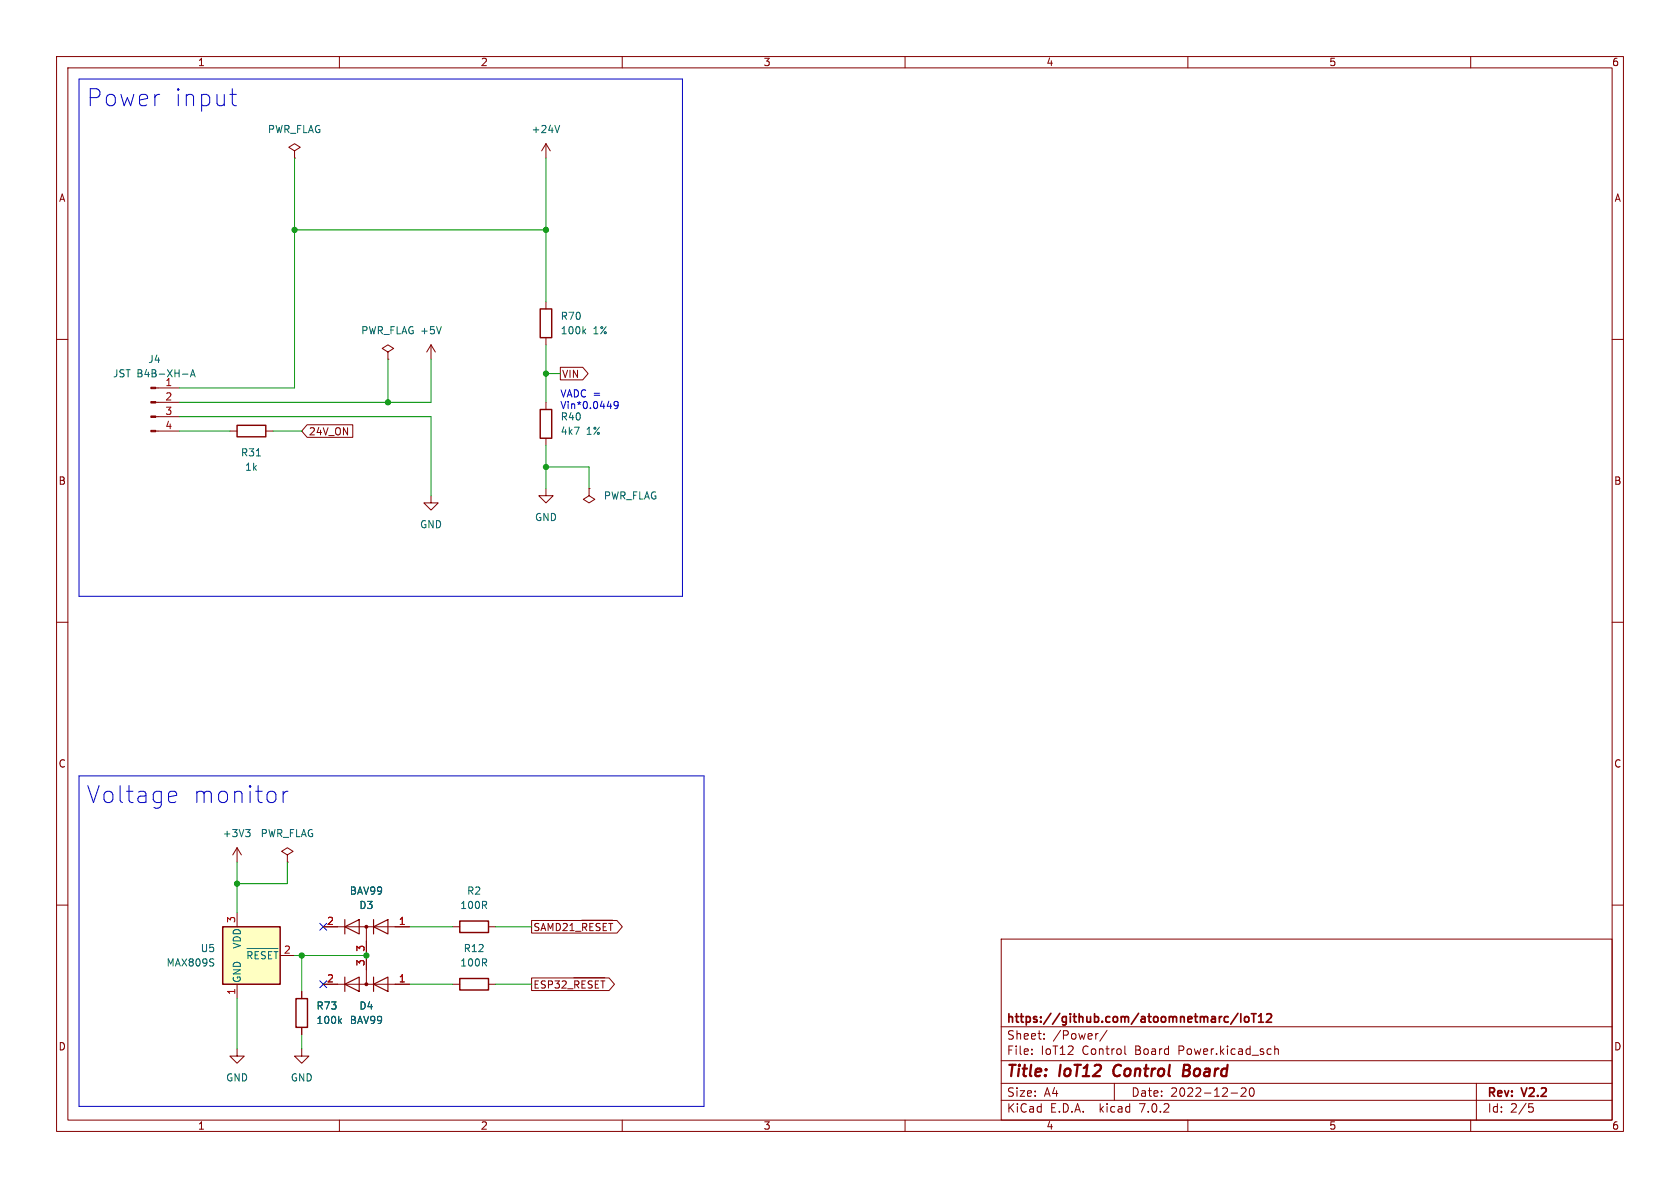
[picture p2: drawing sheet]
<svg xmlns="http://www.w3.org/2000/svg" width="297mm" height="210mm" viewBox="0 0 297 210" stroke-linecap="round" stroke-linejoin="round" font-family="sans-serif">
<g fill="none" stroke="#840000" stroke-width=".18">
<path d="M10 10h277v190h-277zM12 12h273v186h-273zM60 10v2M110 10v2M160 10v2M210 10v2M260 10v2M52.1 26.7l1-.7-1-.6-1 .6 1 .7v1.2M52.1 27.9h.1M96.5 25.4v2.5M96.5 25.4l-.7 1.3M96.5 25.4l.8 1.3"/>
<path d="M10 60h2M96.5 53.3v1.3M96.5 59.7v1.3M285 60h2M27.5 76.2h4.2M27.5 73.7h4.2M27.5 71.1h4.2M27.5 68.6h4.2M40.6 76.2h1.3M47 76.2h1.3M54.3 75.1h8.1v2.2h-8.1l-1-1.1zM68.6 62.2l1-.6-1-.6-1 .6 1 .6v1.3"/>
<path d="M68.6 63.5h.1M76.2 61l-.8 1.2M76.2 61v2.5M76.2 61l.8 1.2M96.5 71.1v1.3M96.5 77.5v1.2M99.1 64.9h3.9l1 1.1-1 1.2h-3.9zM76.2 87.6v1.3h1.3l-1.3 1.3-1.3-1.3h1.3M96.5 86.4v1.2h1.3l-1.3 1.3-1.3-1.3h1.3M104.1 86.4v1.2l1.1 .7-1.1 .6-1-.6 1-.7M104.1 86.4h.1M10 110h2"/>
<path d="M285 110h2M10 160h2M41.9 149.9l-.8 1.2M41.9 149.9v2.5M41.9 149.9l.8 1.2M50.8 151.1l1-.6-1-.6-1 .6 1 .6v1.3M50.8 152.4h.1M285 160h2M41.9 161.3v2.5M41.9 174v2.5M49.5 168.9h2.6M53.3 175.3v1.2"/>
<path d="M57.1 163.8h15.3M57.1 174h15.3M64.8 163.8v10.2M80 163.8h1.3M80 174h1.3M86.4 163.8h1.2M86.4 174h1.2M94 172.9h13.7l.9 1.1-.9 1.1h-13.7zM94 162.7h15.1l.9 1.1-.9 1.1h-15.1zM95.2 173.4h-.6v1.3M95.3 163.3l-.5-.1-.3 .3M95.6 164.5l.5-1.3 .4 1.3"/>
<path d="M96.4 173.5l-.5-.1-.2 .2M96.9 164.5v-1.3l.4 .9 .4-.9v1.3M97.7 173.6l-.3-.2h-.4v1.3M98.1 173.4h.8l-.4 .5M99 163.5l-.2-.2-.5-.1v1.3M99.4 173.5l.5-.1 .2 .2M99.6 163.4l.4-.2 .3 .3M100.9 163.5l.2-.3v1.3M101.4 172.8h5.5M102.3 173.6l-.2-.2h-.5v1.3M102.8 162.7h5.5M103.5 173.4h-.6v1.3"/>
<path d="M103.7 163.5l-.2-.3h-.5v1.3M104.7 173.5l-.5-.1-.2 .2M104.9 163.2h-.6v1.3M105.8 173.4h-.6v1.3M106.1 163.3l-.5-.1-.2 .3M106.2 173.4h.7M106.6 173.4v1.3M107.2 163.2h-.6v1.3M107.6 163.2h.7M108 163.2v1.3M177 166h108v32h-108zM41.9 185.4v1.3h1.3l-1.3 1.3-1.3-1.3h1.3"/>
<path d="M53.3 185.4v1.3h1.3l-1.3 1.3-1.2-1.3h1.2M53.3 181.6v1.3M60 198v2M110 198v2M160 198v2M177 194.5h108M177 191.5h108M177 187.5h108M177 181.5h108M182.4 186.3v.1M182.4 185.5v.1M184.6 183.6v.1"/>
<path d="M184.6 182.8v.1M194 182.7h.1M195.7 182.1l-1.3 2M197 191.5v3M198.9 184.9v1.3l.2 .2M210 198v2M217.6 193.2h1.2M219.4 192.4l.6-.1 .2 .1 .1 .3-.9 1.1h.9M221 192.4l.2-.1a.81 .81 0 0 1 .6 .6 .81 .81 0 0 1-.3 .8l-.1 .1a.81 .81 0 0 1-.4-1.4zM225.4 184.9v1.5M225.4 185.5l.2-.1 .3 .1 .1 .9M260 198v2"/>
<path d="M261 191.5v6.5M270.3 195.1h.7M270.4 195.7h.4l.3 .3-.2 .5-.5 .1"/>
</g>
<path d="M197 188.7l-.2 .7 .1 .4M209.2 189.2h.7M210 188.2h-.6l-.3 2h.8" fill="none" stroke="#840000" stroke-width=".4"/>
<path d="M218.9 179.1l-1.3 2M219.4 179.2v1.5M220.1 179.8l.2-.1 .4 .1 .1 .6-.2 .2-.3 .1-.2-.1zM221.2 179.2h.9M221.6 179.2v1.5M222.5 179.6l.4-.4v1.5M223.9 179.3l.6-.1 .2 .1 .1 .3-.9 1.1h.9M222.5 180.7h.9" fill="none" stroke="#840000" stroke-width=".3"/>
<path d="M95.5 54.6h2v5.1h-2zM41.9 75.2h5.1v2h-5.1zM95.5 72.4h2v5.1h-2zM39.4 163.8h10.1v10.2h-10.1zM52.3 176.5h2.1v5.1h-2.1zM81.3 173h5.1v2h-5.1zM81.3 162.8h5.1v2h-5.1z" fill="none" stroke="#840000" stroke-width=".25"/>
<g fill="none" stroke="#006464" stroke-width=".18">
<path d="M98.9 22.2l-.4 1.2M78 57.7l-.4 1.3M103.2 58.5l.3 .5M103.5 58.2l-.4 .4M32.3 66.1h.9M33.7 66.6l.4-1.2 .4 1.2M33.8 66.3h.6M43.4 146.6h.8l-.4 .5M44 147.1l.2 .3v.3l-.2 .2M43.7 167.7h5.4M44.6 168.5l-.3-.3h-.5v1.3M45.7 168.2h-.6v1.3"/>
<path d="M46.9 168.3l-.5-.1-.2 .3M48.1 168.2h-.6v1.3M48.4 168.2h.8M48.8 168.2v1.3M60 180.4l.4 .5M60.4 180.1l-.5 .5"/>
</g>
<g fill="#840000" stroke="#840000" stroke-width=".18">
<path d="M26.7 76.1h.8v.2h-.8z"/>
<path d="M26.7 73.5h.8v.3h-.8z"/>
<path d="M26.7 71h.8v.2h-.8z"/>
<path d="M26.7 68.5h.8v.2h-.8z"/>
<circle cx="64.8" cy="163.8" r=".25"/>
<circle cx="64.8" cy="174" r=".25"/>
</g>
<path d="M61 162.6v2.5M61 163.8l2.5-1.2v2.5zM61 172.7v2.6M61 174l2.5-1.3v2.6zM66 162.6v2.5M66 163.8l2.6-1.2v2.5zM66 172.7v2.6M66 174l2.6-1.3v2.6z" fill="none" stroke="#840000" stroke-width=".2"/>
<path d="M39.4 163.8h10.1v10.2h-10.1z" fill="#ffffc2" stroke="#ffffc2" stroke-width=".18"/>
<path d="M14 14h106.6v91.4h-106.6zM40.6 16.7h1.2M41.1 15.7v2.6l.1 .2 .6 .2M109.3 71.5l-.3 .3h-.2l-.2-.3 .1-.5h.3l.2 .1a.84 .84 0 0 1-.3 1.1h-.2M14 137.2h110.5v58.4h-110.5zM30.2 139.9h.6l.3 .1 .1 .6-1.4 .3M50.1 139.9v2M50.9 139.9a.77 .77 0 0 0-.8 .5M31.1 141.7l-.3 .2h-.6" fill="none" stroke="#0000c2" stroke-width=".18"/>
<g fill="none" stroke="#009600" stroke-width=".18">
<path d="M52.1 27.9v40.7h-20.4M96.5 27.9v25.4M52.1 40.6h44.4M31.7 76.2h8.9M31.7 73.7h44.5v13.9M48.3 76.2h5M68.6 63.5v7.6M76.2 63.5v7.6h-44.5M96.5 66h2.6M96.5 61v10.1M96.5 78.7v7.7M96.5 82.6h7.6v3.8"/>
<path d="M41.9 152.4v8.9M50.8 152.4v3.8h-8.9M41.9 176.5v8.9M52.1 168.9h12.7M53.3 168.9v6.4M72.4 163.8h7.6M72.4 174h7.6M87.6 163.8h6.4M87.6 174h6.4M53.3 182.9v2.5"/>
</g>
<path d="M56.5 163.2l1.3 1.2M56.5 173.4l1.3 1.2M57.8 163.2l-1.3 1.2M57.8 173.4l-1.3 1.2" fill="none" stroke="#000084" stroke-width=".18"/>
<g fill="#009600" stroke="#009600" stroke-width=".18">
<circle cx="96.5" cy="40.6" r=".46"/>
<circle cx="68.6" cy="71.1" r=".46"/>
<circle cx="52.1" cy="40.6" r=".46"/>
<circle cx="96.5" cy="82.6" r=".46"/>
<circle cx="96.5" cy="66" r=".46"/>
<circle cx="53.3" cy="168.9" r=".46"/>
<circle cx="64.8" cy="168.9" r=".46"/>
<circle cx="41.9" cy="156.2" r=".46"/>
</g>
<g font-size="4.2" fill="#0000c2">
<text x="15.2" y="19.1">Power</text>
<text x="30.6" y="19.1">input</text>
<text x="15.2" y="142.2">Voltage</text>
<text x="33.9" y="142.2">monitor</text>
</g>
<g font-size="2.8" fill="#840000">
<text x="178" y="190.8">Title:</text>
<text x="187.4" y="190.8">IoT12</text>
<text x="197.5" y="190.8">Control</text>
<text x="210.4" y="190.8">Board</text>
</g>
<g font-size="2.1" fill="#840000">
<text x="178" y="183.9">Sheet:</text>
<text x="178" y="181.1">https://github.com/atoomnetmarc/IoT12</text>
<text x="186.2" y="183.9">/Power/</text>
<text x="178" y="186.6">File:</text>
<text x="184" y="186.6">IoT12</text>
<text x="191.3" y="186.6">Control</text>
<text x="200.7" y="186.6">Board</text>
<text x="208.4" y="186.6">Power.kicad_sch</text>
<text x="178" y="196.8">KiCad</text>
<text x="178" y="194">Size:</text>
<text x="184.6" y="194">A4</text>
<text x="185.7" y="196.8">E.D.A.</text>
<text x="194.4" y="196.8">kicad</text>
<text x="200" y="194">Date:</text>
<text x="201.5" y="196.8">7.0.2</text>
<text x="206.9" y="194">2022-12-20</text>
<text x="263" y="194.2">Rev:</text>
<text x="263" y="196.8">Id:</text>
<text x="267" y="196.8">2/5</text>
<text x="269.2" y="194.2">V2.2</text>
</g>
<g font-size="1.8" fill="#840000">
<text x="35" y="11.8">1</text>
<text x="85" y="11.8">2</text>
<text x="135" y="11.8">3</text>
<text x="185" y="11.8">4</text>
<text x="235" y="11.8">5</text>
<text x="285" y="11.8">6</text>
<text x="10.4" y="35.8">A</text>
<text x="285.4" y="35.8">A</text>
<text x="99.4" y="67">VIN</text>
<text x="54.6" y="77.1">24V_ON</text>
<text x="10.3" y="85.8">B</text>
<text x="285.3" y="85.8">B</text>
<text x="10.3" y="135.8">C</text>
<text x="285.3" y="135.8">C</text>
<text x="94.3" y="165.4">SAMD21_~{RESET}</text>
<text x="94.3" y="175.5">ESP32_~{RESET}</text>
<text x="10.3" y="185.8">D</text>
<text x="285.3" y="185.8">D</text>
<text x="35" y="199.8">1</text>
<text x="85" y="199.8">2</text>
<text x="135" y="199.8">3</text>
<text x="185" y="199.8">4</text>
<text x="235" y="199.8">5</text>
<text x="285" y="199.8">6</text>
</g>
<g font-size="1.8" fill="#006464">
<text x="47.3" y="23.7">PWR_FLAG</text>
<text x="93.9" y="23.7">+24V</text>
<text x="63.8" y="59.2">PWR_FLAG +5V</text>
<text x="99.1" y="56.7">R70</text>
<text x="99.1" y="59.2">100k</text>
<text x="104.8" y="59.2">1%</text>
<text x="26.2" y="64.3">J4</text>
<text x="19.9" y="66.9">JST B4B-XH-A</text>
<text x="99.1" y="74.5">R40</text>
<text x="99.1" y="77">4k7</text>
<text x="103.6" y="77">1%</text>
<text x="42.5" y="80.8">R31</text>
<text x="43.3" y="83.4">1k</text>
<text x="106.7" y="88.5">PWR_FLAG</text>
<text x="74.2" y="93.5">GND</text>
<text x="94.5" y="92.3">GND</text>
<text x="39.3" y="148.1">+3V3</text>
<text x="46" y="148.1">PWR_FLAG</text>
<text x="61.8" y="158.3">BAV99</text>
<text x="63.5" y="160.8">D3</text>
<text x="81.3" y="160.8">100R</text>
<text x="82.5" y="158.3">R2</text>
<text x="42.7" y="167.8" transform="rotate(-90 42.7 167.8)">VDD</text>
<text x="29.4" y="171">MAX809S</text>
<text x="35.4" y="168.5">U5</text>
<text x="42.7" y="173.7" transform="rotate(-90 42.7 173.7)">GND</text>
<text x="43.4" y="170.3">~{RESET}</text>
<text x="81.3" y="171">100R</text>
<text x="81.9" y="168.5">R12</text>
<text x="55.9" y="178.6">R73</text>
<text x="63.5" y="178.6">D4</text>
<text x="55.9" y="181.2">100k</text>
<text x="61.8" y="181.2">BAV99</text>
<text x="39.9" y="191.3">GND</text>
<text x="51.3" y="191.3">GND</text>
</g>
<g font-size="1.8" fill="#a90000">
<text x="29.2" y="68.3">1</text>
<text x="29.2" y="70.9">2</text>
<text x="29.2" y="73.4">3</text>
<text x="29.2" y="75.9">4</text>
<text x="41.7" y="163.2" transform="rotate(-90 41.7 163.2)">3</text>
<text x="57.8" y="163.6">2</text>
<text x="70.5" y="163.6">1</text>
<text x="50.1" y="168.7">2</text>
<text x="57.8" y="173.7">2</text>
<text x="64.5" y="170.8" transform="rotate(-90 64.5 170.8)">3</text>
<text x="64.5" y="168.3" transform="rotate(-90 64.5 168.3)">3</text>
<text x="70.5" y="173.7">1</text>
<text x="41.7" y="175.9" transform="rotate(-90 41.7 175.9)">1</text>
</g>
<g font-size="1.8" fill="#0000c2">
<text x="99.1" y="70.3">VADC =</text>
<text x="99.1" y="72.4">Vin*0.0449</text>
</g>
</svg>
